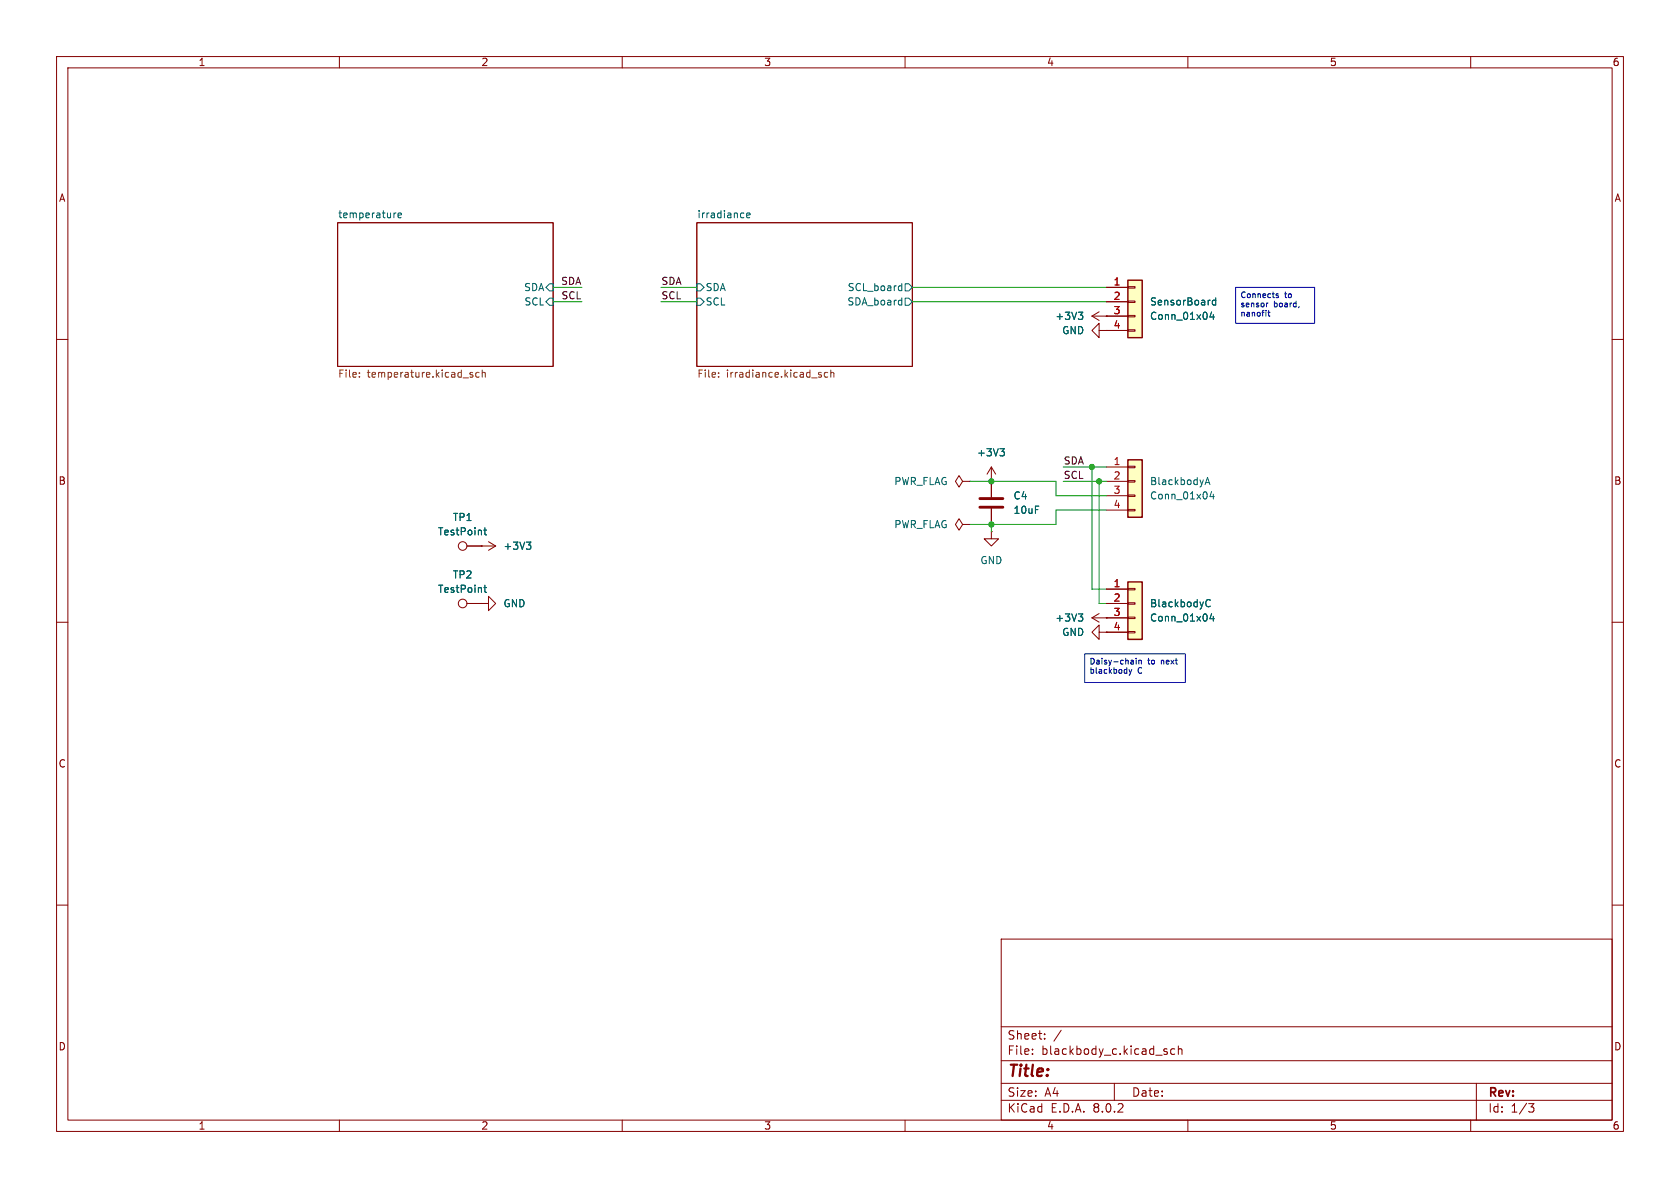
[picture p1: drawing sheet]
<svg xmlns="http://www.w3.org/2000/svg" width="297mm" height="210mm" viewBox="0 0 297 210" stroke-linecap="round" stroke-linejoin="round" font-family="sans-serif">
<g fill="none" stroke="#840000" stroke-width=".18">
<path d="M10 10h277v190h-277zM12 12h273v186h-273zM60 10v2M110 10v2M160 10v2M210 10v2M260 10v2M59.7 39.4h38.1v25.4h-38.1zM123.2 39.4h38.1v25.4h-38.1zM10 60h2M194.3 58.4v-1.2l-1.3 1.2 1.3 1.3v-1.3h1.3M195.6 58.4h.1"/>
<path d="M285 60h2M175.3 85.1h.1M175.3 82.6l-.8 1.2M175.3 82.6v2.5M175.3 82.6l.7 1.2M10 110h2M285 110h2M10 160h2M285 160h2M177 166h108v32h-108zM60 198v2M110 198v2"/>
<path d="M160 198v2M177 194.5h108M177 191.5h108M177 187.5h108M177 181.5h108M182.5 186.3v.1M182.5 185.5v.1M184.7 183.6v.1M184.7 182.8v.1M187.6 182.1l-1.3 2M197 191.5v3M206 185.9l.3 .1 .1 .2-.2 .2h-.3"/>
<path d="M206 185.4l.3 .1M207.7 185.5l-.5-.1-.2 .3v.4l.1 .2h.6M208.3 185.5l.2-.1 .4 .1 .1 .9M208.3 184.9v1.5M210 198v2M260 198v2M261 191.5v6.5M270.2 195.1h1l-.5 .6 .4 .1 .1 .5-.3 .3h-.4"/>
</g>
<g fill="none" stroke="#006464" stroke-width=".18">
<path d="M70 37.6l-.2 .1M70.4 38.1l.6-.1-.1-.3-.3-.1-.2 .2v.6h.5M131.4 37.6l.1 .1M131.5 38.4l-.1 .1M132 38.1l.6-.1-.1-.3-.3-.1-.2 .2 .1 .6h.4M97.2 50.2h.6v1.2h-.6l-.7-.6zM97.2 52.7h.6v1.3h-.6l-.7-.7zM123.2 52.7h.6l.7 .6-.7 .7h-.6zM123.2 50.2h.6l.7 .6-.7 .6h-.6zM159.1 50.5l.3 .1M159.3 53.1h.1M159.4 50.1v1.3"/>
<path d="M159.4 52.6v1.3M159.4 53.9h-.1M159.4 51.3l-.3 .1M160 52.7h.7l.6 .6-.6 .7h-.7zM160 50.2h.7l.6 .6-.6 .6h-.7zM176.8 79.3h.8l-.5 .5M177.3 79.8l.3 .2v.3l-.3 .3"/>
</g>
<g fill="none" stroke="#725600" stroke-width=".18">
<path d="M63.5 66.6v.1M63.5 65.9v.1M83.3 66.3h.3v.2l-.2 .2h-.2M83.3 65.8l.3 .1M84.7 65.9l-.4-.1-.2 .3 .1 .5h.5M85.3 66l.1-.2 .3 .1 .1 .8M85.3 65.4v1.3M127 66.6v.1M127 65.9v.1M144.9 66.3h.3v.2l-.1 .2h-.3M144.9 65.8l.3 .1M146.3 65.9l-.3-.1-.3 .3 .1 .5h.5"/>
<path d="M146.9 66l.2-.2 .3 .1v.8M146.9 65.4v1.3"/>
</g>
<path d="M199.4 49.5h2.5v10.2h-2.5z" fill="#ffffc2"/>
<g fill="none" stroke="#840000" stroke-width=".18">
<path d="M195.6 50.8h3.8M195.6 53.3h3.8M195.6 55.9h3.8M195.6 58.4h3.8M199.4 58.3h1.3v.2h-1.3zM199.4 55.8h1.3v.2h-1.3zM199.4 53.2h1.3v.3h-1.3zM199.4 50.7h1.3v.2h-1.3zM82.5 96.5h5.1M85.1 96.5h.1M86.4 95.8l1.2 .7M87.6 96.5l-1.2 .8"/>
<path d="M170.2 92.7l-.7-1-.6 1 .6 1 .7-1h1.2M170.2 85.1l-.7-1-.6 1 .6 1 .7-1h1.2M171.4 92.7h.1M171.4 85.1h.1M175.3 85.1v2.8M175.3 89.9v2.8M82.5 106.7h2.6M85.1 106.7h1.3v-1.3l1.2 1.3-1.2 1.3v-1.3M85.1 106.7h.1"/>
<circle cx="81.8" cy="96.5" r=".76"/>
<circle cx="81.8" cy="106.7" r=".76"/>
</g>
<path d="M199.4 49.5h2.5v10.2h-2.5z" fill="none" stroke="#840000" stroke-width=".25"/>
<path d="M214.2 55.1l-.3 .9h.8M214.5 55.6v.9M214.9 52.6v1.3M214.9 53.1h-.3l-.3 .2 .1 .6h.5M85.5 93.7h.5M85.7 93.3v1.1l.3 .2M93.1 95.8h.7l-.4 .5M93.6 96.3l.2 .3v.3l-.2 .2M85.5 103.9h.5M85.7 103.4v1.1l.3 .2" fill="none" stroke="#006464" stroke-width=".18"/>
<path d="M173.2 89.7h4.1M173.2 88.1h4.1" fill="none" stroke="#840000" stroke-width=".51"/>
<path d="M199.4 102.9h2.5v10.1h-2.5z" fill="#ffffc2"/>
<path d="M195.6 104.1h3.8M195.6 106.7h3.8M195.6 109.2h3.8M195.6 111.8h3.8M199.4 111.6h1.3v.3h-1.3zM199.4 109.1h1.3v.2h-1.3zM199.4 106.6h1.3v.2h-1.3zM199.4 104h1.3v.3h-1.3z" fill="none" stroke="#840000" stroke-width=".18"/>
<path d="M199.4 102.9h2.5v10.1h-2.5z" fill="none" stroke="#840000" stroke-width=".25"/>
<path d="M213.2 106.7l.2 .5 .3 .1 .3-.2M214 106.1l-.3-.1h-.3l-.2 .5M214.2 108.5l-.3 .9h.8M214.5 109v.8" fill="none" stroke="#006464" stroke-width=".18"/>
<path d="M199.4 81.3h2.5v10.1h-2.5z" fill="#ffffc2"/>
<g fill="none" stroke="#840000" stroke-width=".18">
<path d="M193 55.9l1.3 .7M193 55.9h6.4M194.3 55.1l-1.3 .8M195.6 55.9h.1M195.6 58.4h.1M195.6 50.8h3.8M195.6 53.3h3.8M195.6 58.4h3.8M82.5 96.5h2.6M85.1 96.5h.1M175.3 94v1.3h1.2l-1.2 1.2-1.3-1.2h1.3M175.3 94h.1"/>
<path d="M175.3 85.1h.1M175.3 85.1v2.8M175.3 89.9v2.8M195.6 82.6h3.8M195.6 85.1h3.8M195.6 87.6h3.8M195.6 90.2h3.8M199.4 90h1.3v.3h-1.3zM199.4 87.5h1.3v.3h-1.3zM199.4 85h1.3v.2h-1.3zM199.4 82.4h1.3v.3h-1.3zM82.5 106.7h2.6"/>
<path d="M85.1 106.7h.1M193 109.2l1.3 .8M193 109.2h6.4M194.3 111.8v-1.3l-1.3 1.3 1.3 1.2v-1.2h1.3M194.3 108.5l-1.3 .7M195.6 109.2h.1M195.6 111.8h.1M195.6 104.1h3.8M195.6 106.7h3.8M195.6 111.8h3.8"/>
</g>
<path d="M199.4 81.3h2.5v10.1h-2.5z" fill="none" stroke="#840000" stroke-width=".25"/>
<g fill="none" stroke="#006464" stroke-width=".18">
<path d="M190.6 55.2h.8l-.4 .5M191.2 55.7l.2 .2v.3l-.2 .3M214.2 55.1l-.3 .9h.8M214.5 55.6v.9M214.9 52.6v1.3M214.9 53.1h-.3l-.3 .2 .1 .6h.5M176.8 79.3h.8l-.5 .5M177.3 79.8l.3 .2v.3l-.3 .3M85.5 93.7h.5M85.7 93.3v1.1l.3 .2M93.1 95.8h.7l-.4 .5M93.6 96.3l.2 .3v.3l-.2 .2"/>
<path d="M213 85.7l.5-1.3 .4 1.3M213.2 85.3h.6M214.2 86.9l-.3 .9h.8M214.5 87.4v.8M85.5 103.9h.5M85.7 103.4v1.1l.3 .2M190.6 108.5h.8l-.4 .5M191.2 109l.2 .3v.3l-.2 .2M213.2 106.7l.2 .5 .3 .1 .3-.2M214 106.1l-.3-.1h-.3l-.2 .5M214.2 108.5l-.3 .9h.8M214.5 109v.8"/>
</g>
<g fill="none" stroke="#0000c2" stroke-width=".18">
<path d="M218.4 50.8h14v6.4h-14zM224.1 55.2h.4M224.2 53.6l-.3 .2M224.3 54.9v.8l.2 .2M225.6 52.1l.4 .3-.1 .2h-.3M226 52l-.3-.1-.1 .2M229.7 54.2l-.1 .2M191.8 115.6h17.7v5.1h-17.7zM199.6 118.3l.2 .7M199.8 119l-.2 .4M200.1 118.3l-.3 .7M200.3 116.8l.1 .6"/>
<path d="M200.4 117.3l-.1 .1M200.4 117h-.1M200.9 116.4v.1M200.9 116.7v.7M201.3 116.7v.7M201.3 116.8h.4l.1 .6"/>
</g>
<g fill="none" stroke="#009600" stroke-width=".18">
<path d="M97.8 53.3h5.1M97.8 50.8h5.1M116.8 53.3h6.4M116.8 50.8h6.4M161.3 53.3h34.3M161.3 50.8h34.3M171.4 85.1h15.3v2.5h8.9M175.3 92.7v1.3M188 82.6h7.6M188 85.1h7.6M193 82.6v21.5h2.6M194.3 85.1v21.6h1.3"/>
<path d="M195.6 90.2h-8.9v2.5h-15.3"/>
</g>
<g fill="#009600" stroke="#009600" stroke-width=".18">
<circle cx="194.3" cy="85.1" r=".46"/>
<circle cx="193" cy="82.6" r=".46"/>
<circle cx="175.3" cy="85.1" r=".46"/>
<circle cx="175.3" cy="92.7" r=".46"/>
</g>
<text font-size="2.8" fill="#840000" x="178" y="190.9">Title:</text>
<g font-size="2.1" fill="#840000">
<text x="178" y="184">Sheet:</text>
<text x="178" y="186.7">File:</text>
<text x="184.1" y="186.7">blackbody_c.kicad_sch</text>
<text x="178" y="196.9">KiCad</text>
<text x="178" y="194.1">Size:</text>
<text x="184.7" y="194.1">A4</text>
<text x="185.7" y="196.9">E.D.A.</text>
<text x="193.3" y="196.9">8.0.2</text>
<text x="200" y="194.1">Date:</text>
<text x="263" y="194.3">Rev:</text>
<text x="263" y="196.9">Id:</text>
<text x="267.1" y="196.9">1/3</text>
</g>
<g font-size="1.8" fill="#840000">
<text x="35" y="11.9">1</text>
<text x="85" y="11.9">2</text>
<text x="135" y="11.9">3</text>
<text x="185" y="11.9">4</text>
<text x="235" y="11.9">5</text>
<text x="285" y="11.9">6</text>
<text x="10.3" y="35.9">A</text>
<text x="285.3" y="35.9">A</text>
<text x="10.3" y="85.9">B</text>
<text x="285.3" y="85.9">B</text>
<text x="10.3" y="135.9">C</text>
<text x="285.3" y="135.9">C</text>
<text x="10.3" y="185.9">D</text>
<text x="285.3" y="185.9">D</text>
<text x="35" y="199.9">1</text>
<text x="85" y="199.9">2</text>
<text x="135" y="199.9">3</text>
<text x="185" y="199.9">4</text>
<text x="235" y="199.9">5</text>
<text x="285" y="199.9">6</text>
</g>
<g font-size="1.8" fill="#006464">
<text x="59.7" y="38.7">temperature</text>
<text x="123.2" y="38.7">irradiance</text>
<text x="92.6" y="51.7">SDA</text>
<text x="124.7" y="51.7">SDA</text>
<text x="149.8" y="51.7">SCL_board</text>
<text x="92.6" y="54.2">SCL</text>
<text x="124.7" y="54.2">SCL</text>
<text x="149.7" y="54.2">SDA_board</text>
<text x="186.5" y="56.7">+3V3</text>
<text x="187.7" y="59.3">GND</text>
<text x="203.2" y="56.7">Conn_01x04</text>
<text x="203.2" y="54.2">SensorBoard</text>
<text x="172.6" y="80.9">+3V3</text>
<text x="158" y="86">PWR_FLAG</text>
<text x="179.1" y="88.5">C4</text>
<text x="203.2" y="86">BlackbodyA</text>
<text x="203.2" y="88.5">Conn_01x04</text>
<text x="77.3" y="94.8">TestPoint</text>
<text x="80" y="92.3">TP1</text>
<text x="158" y="93.6">PWR_FLAG</text>
<text x="179.1" y="91">10uF</text>
<text x="88.9" y="97.4">+3V3</text>
<text x="173.2" y="99.9">GND</text>
<text x="77.3" y="105">TestPoint</text>
<text x="80" y="102.5">TP2</text>
<text x="88.9" y="107.5">GND</text>
<text x="203.2" y="107.5">BlackbodyC</text>
<text x="186.5" y="110.1">+3V3</text>
<text x="187.7" y="112.6">GND</text>
<text x="203.2" y="110.1">Conn_01x04</text>
</g>
<g font-size="1.8" fill="#0f0f0f">
<text x="99.1" y="50.5">SDA</text>
<text x="99.2" y="53">SCL</text>
<text x="116.8" y="50.5">SDA</text>
<text x="116.8" y="53">SCL</text>
<text x="188" y="82.2">SDA</text>
<text x="188" y="84.7">SCL</text>
</g>
<g font-size="1.8" fill="#a90000">
<text x="196.8" y="50.5">1</text>
<text x="196.8" y="53.1">2</text>
<text x="196.8" y="55.6">3</text>
<text x="196.8" y="58.2">4</text>
<text x="196.8" y="82.3">1</text>
<text x="196.8" y="84.8">2</text>
<text x="196.8" y="87.4">3</text>
<text x="196.8" y="89.9">4</text>
<text x="196.8" y="103.9">1</text>
<text x="196.8" y="106.4">2</text>
<text x="196.8" y="109">3</text>
<text x="196.8" y="111.5">4</text>
</g>
<g font-size="1.8" fill="#725600">
<text x="59.7" y="67.1">File:</text>
<text x="64.9" y="67.1">temperature.kicad_sch</text>
<text x="123.2" y="67.1">File:</text>
<text x="128.4" y="67.1">irradiance.kicad_sch</text>
</g>
<g font-size="1.4" fill="#0000c2">
<text x="219.2" y="53">Connects</text>
<text x="227.1" y="53">to</text>
<text x="219.2" y="54.7">sensor</text>
<text x="219.2" y="56.3">nanofit</text>
<text x="225.2" y="54.7">board,</text>
<text x="192.5" y="117.8">Daisy-chain</text>
<text x="192.5" y="119.4">blackbody</text>
<text x="201.2" y="119.4">C</text>
<text x="202.9" y="117.8">to</text>
<text x="205.5" y="117.8">next</text>
</g>
</svg>
